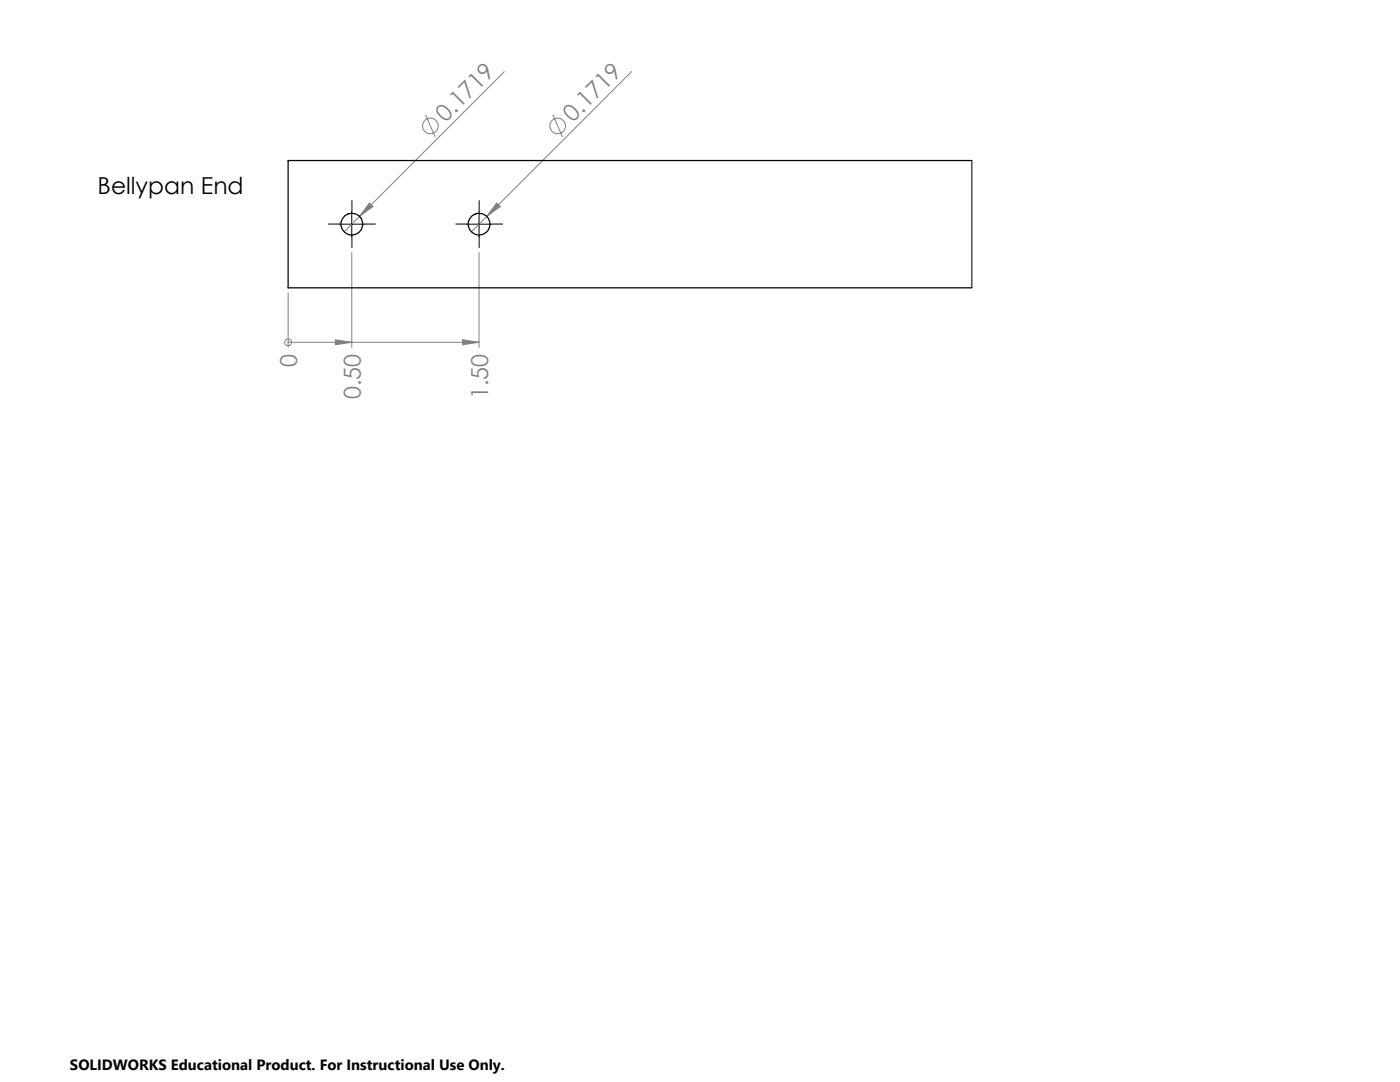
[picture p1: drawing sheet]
<svg xmlns="http://www.w3.org/2000/svg" width="279mm" height="216mm" viewBox="0 0 279 216" stroke-linecap="round" stroke-linejoin="round" font-family="sans-serif">
<g fill="none" stroke="#808080" stroke-width=".2">
<path d="M100.6 14.3l-31.9 31.9M126 14.3l-31.9 31.9M84.9 22.9l2 4.4M110.3 22.9l2 4.4M57.5 58.4v10.9M70.2 50.4v18.9M73.7 40.5l.7 .7-2.6 2zM95.6 50.4v18.9M99.1 40.5l.7 .7-2.6 2zM57.5 68.3h.1M57.5 68.3h38.1M66.9 67.8l3.3 .5-3.3 .5z"/>
<path d="M92.3 67.8l3.3 .5-3.3 .5z"/>
<circle cx="85.9" cy="25.1" r="1.56"/>
<circle cx="111.3" cy="25.1" r="1.56"/>
<circle cx="57.5" cy="68.3" r=".69"/>
</g>
<path d="M67.7 44.7h-2.2M70.2 42.2v-2.2M70.2 47.2v2.2M72.7 44.7h2.2M93.1 44.7h-2.2M95.6 42.2v-2.2M95.6 47.2v2.2M98.1 44.7h2.2" fill="none" stroke="#000" stroke-width=".2" stroke-dasharray="15.2 1.3 1.3 1.3"/>
<path d="M67.7 44.7h5M70.2 42.2v5M93.1 44.7h5M95.6 42.2v5" fill="none" stroke="#000" stroke-width=".2"/>
<g fill="#808080">
<path d="M73.7 40.5l.7 .7-2.6 2z"/>
<path d="M99.1 40.5l.7 .7-2.6 2z"/>
<path d="M66.9 67.8l3.3 .5-3.3 .5zM92.3 67.8l3.3 .5-3.3 .5z"/>
</g>
<path d="M194 32v25.4" fill="none" stroke="#000" stroke-width=".2"/>
<g fill="none" stroke="#000" stroke-width=".25">
<path d="M194 32h-136.5v25.4h136.5"/>
<circle cx="70.2" cy="44.7" r="2.17"/>
<circle cx="95.6" cy="44.7" r="2.17"/>
</g>
<g font-size="4.7" fill="#808080">
<text x="88.9" y="24.5" transform="rotate(-45 88.9 24.5)">0.1719</text>
<text x="114.3" y="24.5" transform="rotate(-45 114.3 24.5)">0.1719</text>
<text x="59.3" y="73.2" transform="rotate(-90 59.3 73.2)">0</text>
<text x="72" y="79.6" transform="rotate(-90 72 79.6)">0.50</text>
<text x="97.4" y="79.6" transform="rotate(-90 97.4 79.6)">1.50</text>
</g>
<text font-size="4.7" x="19.5" y="38.6">Bellypan End</text>
<text font-size="3" x="14" y="213.5">SOLIDWORKS Educational Product. For Instructional Use Only.</text>
</svg>
